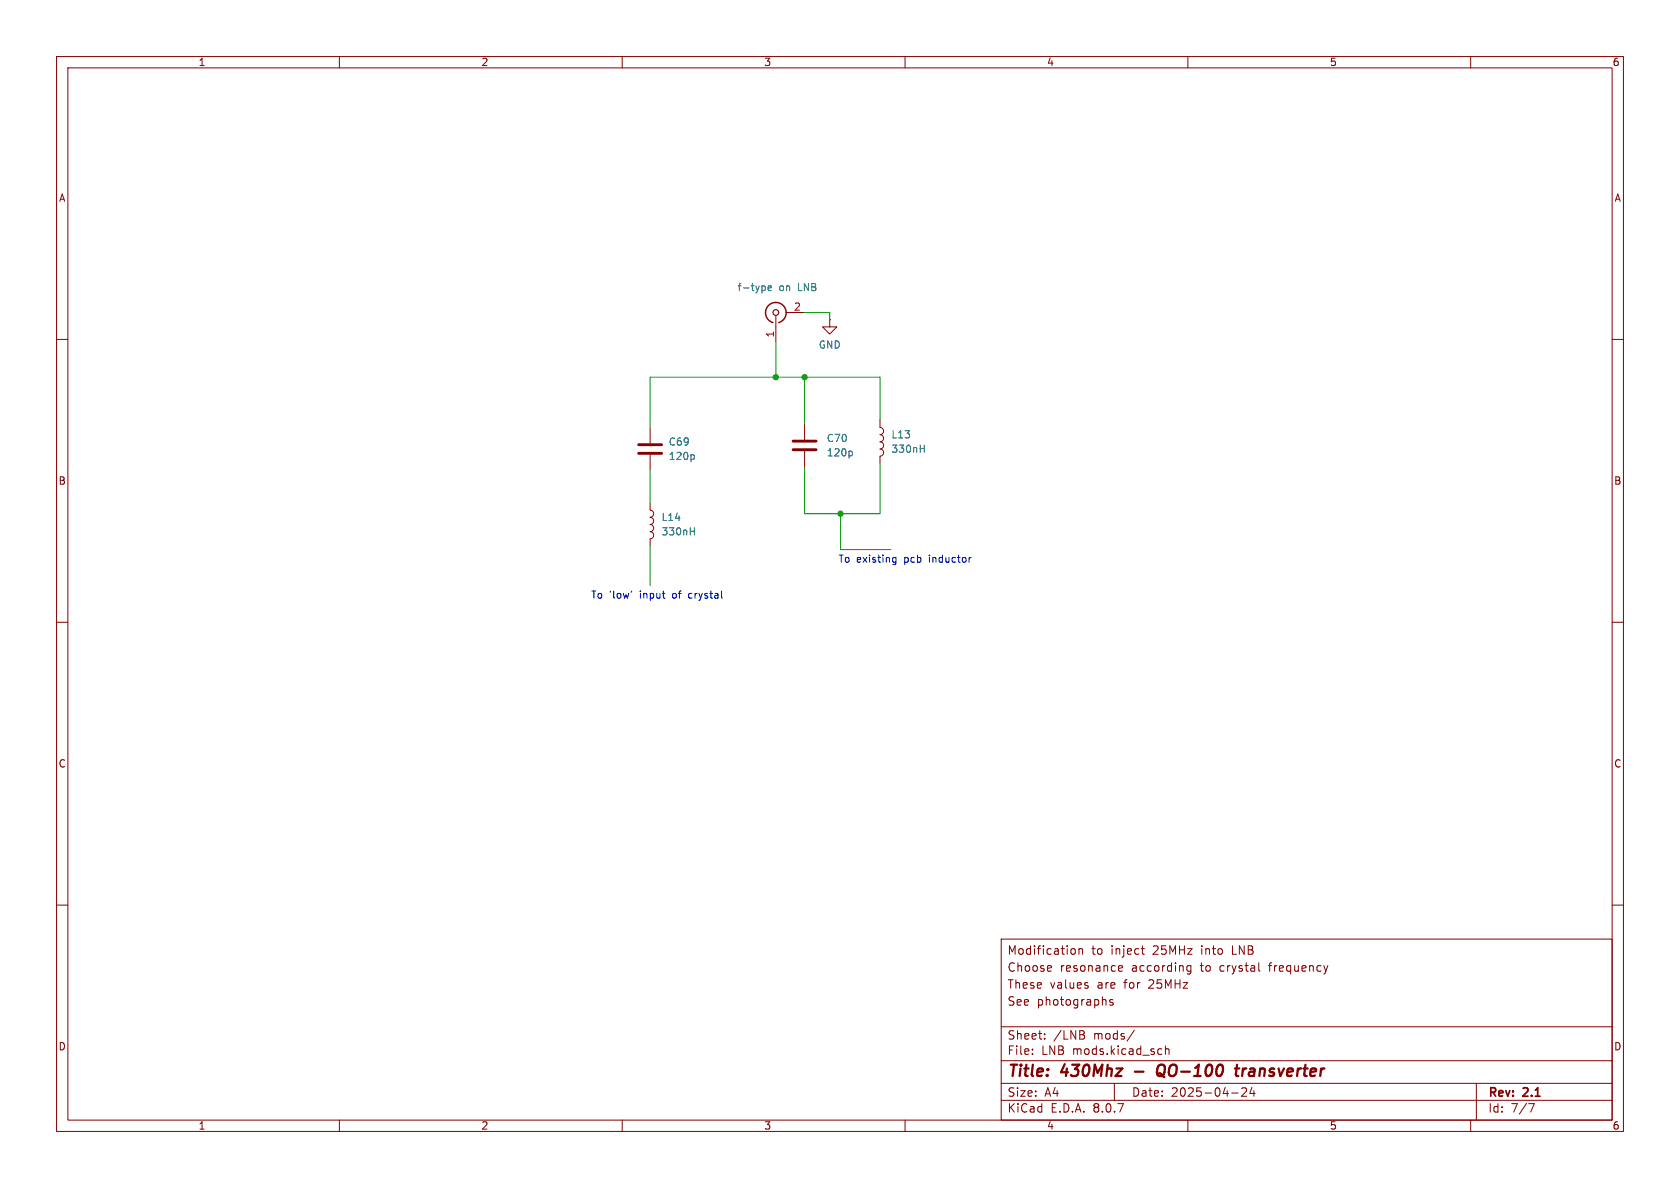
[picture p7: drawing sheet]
<svg xmlns="http://www.w3.org/2000/svg" width="297mm" height="210mm" viewBox="0 0 297 210" stroke-linecap="round" stroke-linejoin="round" font-family="sans-serif">
<g fill="none" stroke="#840000" stroke-width=".18">
<path d="M10 10h277v190h-277zM12 12h273v186h-273zM60 10v2M110 10v2M160 10v2M210 10v2M260 10v2M137.2 55.8v4.5M138.9 55.2h3.3M146.7 56.5v1.3h1.3l-1.3 1.3-1.3-1.3h1.3M146.7 56.5h.1M10 60h2"/>
<path d="M114.9 75.6v2.8M142.2 74.9v2.8M142.2 79.8v2.8M155.6 74.3v1.3a.64 .64 0 0 1 .6 .6 .64 .64 0 0 1-.6 .6 .64 .64 0 0 1 .6 .7 .64 .64 0 0 1-.6 .6 .64 .64 0 0 1 .6 .6 .64 .64 0 0 1-.6 .7 .64 .64 0 0 1 .6 .6 .64 .64 0 0 1-.6 .6v1.3M285 60h2M114.9 94a.63 .63 0 0 1 .7 .6 .63 .63 0 0 1-.7 .7v1.2M114.9 88.9v1.3a.64 .64 0 0 1 .7 .6 .64 .64 0 0 1-.7 .6 .64 .64 0 0 1 .7 .7 .64 .64 0 0 1-.7 .6 .63 .63 0 0 1 .7 .6 .63 .63 0 0 1-.7 .7M114.9 80.4v2.8M10 110h2M285 110h2M10 160h2M177 166h108v32h-108z"/>
<path d="M185.8 170.8l.1 .3-.7 .1M189.6 167.7l.4 .1 .1 .2-.1 .6-.4 .1M190.7 167.8l.3-.1 .3 .1 .1 .9M190.7 167.7v1M192.2 174.2l.2 .2-.2 .3M192.2 173.7l.1 .1M196.7 176.8l-.3-.1-.2 .2v.2l.5 .2v.3h-.5M197.7 171.5l.3 .2 .4-.1M197.7 170.9l.3-.2h.2l.3 .2v.2l-.8 .1M201.7 167.7h.6M202 168.5l.3 .2M210.5 170.8l-.4-.1-.3 .3v.4l.2 .2h.5"/>
<path d="M210.5 170.7v1.2l-.3 .3-.3-.1M222.5 171.5l.2 .2M234.7 170.7l-.3 1M285 160h2M60 198v2M110 198v2M160 198v2M177 194.5h108M177 191.5h108M177 187.5h108M177 181.5h108M182.5 186.3v.1"/>
<path d="M182.5 185.5v.1M184.7 183.6v.1M184.7 182.8v.1M191.4 182.2l.3 .3-.1 .3-.2 .1a.4 .4 0 0 1 .4 .4 .4 .4 0 0 1-.3 .4M197 191.5v3M200.5 182.1l-1.3 2M205.2 185.4l.2 .1M205.4 186.3l-.2 .1M206 184.9v1.5M206 185.5l.2-.1 .4 .1 .1 .9M210 198v2M217.7 193.2h1.2"/>
<path d="M219.5 192.4l.6-.1 .2 .1 .1 .3-.9 1.1h.9M221.3 192.2l-.3 1.1h.9M221.7 192.8v1M260 198v2M261 191.5v6.5M270.2 195.1h1l-.6 1.5"/>
</g>
<path d="M200.6 189.4h1.6M204.9 189.7l.4 .1 .4 .5M205.6 188.2a.77 .77 0 0 0-1 .7l-.1 .6 .1 .4 .1 .2a.71 .71 0 0 0 1-.2M218.3 188.9h.8M218.7 188.2l-.2 1.7 .1 .2 .3 .1M219.8 188.9l-.2 1.3M220.3 188.9l-.4 .1-.2 .3" fill="none" stroke="#840000" stroke-width=".4"/>
<path d="M112.9 78.6h4.1M140.2 79.5h4.1M140.2 78h4.1M112.9 80.1h4.1" fill="none" stroke="#840000" stroke-width=".51"/>
<path d="M135.2 50.7v.6M135.8 51l.6-.2-.1-.2-.3-.1-.2 .2 .1 .6h.4M150.5 79.7l.2 .3v.3l-.2 .3M162.7 79.3h.7M163.4 78.7v1.3M122 93.9h.8M122.5 80.4l.3 .2v.4l-.3 .2M122.8 93.3v1.3" fill="none" stroke="#006464" stroke-width=".18"/>
<path d="M137.7 57a1.81 1.81 0 0 0 .9-2.8 1.81 1.81 0 0 0-2.9 0 1.81 1.81 0 0 0 1 2.8" fill="none" stroke="#840000" stroke-width=".25"/>
<circle cx="137.2" cy="55.2" r=".51" fill="none" stroke="#840000" stroke-width=".2"/>
<path d="M157.9 99.3h.5M157.9 98.6h.5M158.4 98.5v1.1l-.3 .2h-.3M171.7 98.5l-.3 .2M111.7 104.5l-.1 .2" fill="none" stroke="#0000c2" stroke-width=".18"/>
<path d="M142.2 55.2h4.5v1.3M137.2 60.3v6.4M142.2 66.7v8.2M155.6 74.3v-7.6h-40.7v8.9M114.9 83.2v5.7M114.9 96.5v7M148.6 90.8v6.4h8.9M155.6 81.9v8.9h-13.4v-8.2" fill="none" stroke="#009600" stroke-width=".18"/>
<g fill="#009600" stroke="#009600" stroke-width=".18">
<circle cx="142.2" cy="66.7" r=".46"/>
<circle cx="148.6" cy="90.8" r=".46"/>
<circle cx="137.2" cy="66.7" r=".46"/>
</g>
<g font-size="2.8" fill="#840000">
<text x="178" y="190.9">Title:</text>
<text x="187.7" y="190.9">430Mhz</text>
<text x="206.2" y="190.9">QO-100</text>
<text x="220.9" y="190.9">transverter</text>
</g>
<g font-size="2.1" fill="#840000">
<text x="178" y="172">Choose</text>
<text x="178" y="169">Modification</text>
<text x="187.4" y="172">resonance</text>
<text x="192.9" y="169">to</text>
<text x="196.5" y="169">inject</text>
<text x="200.1" y="172">according</text>
<text x="204" y="169">25MHz</text>
<text x="212.4" y="172">to</text>
<text x="212.6" y="169">into</text>
<text x="215.9" y="172">crystal</text>
<text x="218.2" y="169">LNB</text>
<text x="224.8" y="172">frequency</text>
<text x="178" y="178">See</text>
<text x="178" y="175">These</text>
<text x="183.3" y="178">photographs</text>
<text x="185.6" y="175">values</text>
<text x="194" y="175">are</text>
<text x="198.9" y="175">for</text>
<text x="203.3" y="175">25MHz</text>
<text x="178" y="184">Sheet:</text>
<text x="186.2" y="184">/LNB</text>
<text x="193.4" y="184">mods/</text>
<text x="178" y="186.7">File:</text>
<text x="184.1" y="186.7">LNB</text>
<text x="189.7" y="186.7">mods.kicad_sch</text>
<text x="178" y="196.9">KiCad</text>
<text x="178" y="194.1">Size:</text>
<text x="184.7" y="194.1">A4</text>
<text x="185.7" y="196.9">E.D.A.</text>
<text x="193.3" y="196.9">8.0.7</text>
<text x="200" y="194.1">Date:</text>
<text x="207" y="194.1">2025-04-24</text>
<text x="263" y="194.3">Rev:</text>
<text x="263" y="196.9">Id:</text>
<text x="267.1" y="196.9">7/7</text>
<text x="269.4" y="194.3">2.1</text>
</g>
<g font-size="1.8" fill="#840000">
<text x="35" y="11.9">1</text>
<text x="85" y="11.9">2</text>
<text x="135" y="11.9">3</text>
<text x="185" y="11.9">4</text>
<text x="235" y="11.9">5</text>
<text x="285" y="11.9">6</text>
<text x="10.3" y="35.9">A</text>
<text x="285.3" y="35.9">A</text>
<text x="10.3" y="85.9">B</text>
<text x="285.3" y="85.9">B</text>
<text x="10.3" y="135.9">C</text>
<text x="285.3" y="135.9">C</text>
<text x="10.3" y="185.9">D</text>
<text x="285.3" y="185.9">D</text>
<text x="35" y="199.9">1</text>
<text x="85" y="199.9">2</text>
<text x="135" y="199.9">3</text>
<text x="185" y="199.9">4</text>
<text x="235" y="199.9">5</text>
<text x="285" y="199.9">6</text>
</g>
<g font-size="1.8" fill="#006464">
<text x="130.3" y="51.7">f-type</text>
<text x="137.7" y="51.7">on</text>
<text x="141.2" y="51.7">LNB</text>
<text x="144.6" y="61.8">GND</text>
<text x="157.5" y="77.7">L13</text>
<text x="118.1" y="81.5">120p</text>
<text x="118.1" y="79">C69</text>
<text x="146.1" y="80.9">120p</text>
<text x="146.1" y="78.3">C70</text>
<text x="157.5" y="80.2">330nH</text>
<text x="116.8" y="92.3">L14</text>
<text x="116.8" y="94.8">330nH</text>
</g>
<g font-size="1.8" fill="#a90000">
<text x="136.9" y="59.8" transform="rotate(-90 136.9 59.8)">1</text>
<text x="140.3" y="55">2</text>
</g>
<g font-size="1.8" fill="#0000c2">
<text x="148.1" y="99.7">To existing</text>
<text x="160" y="99.7">pcb</text>
<text x="164.5" y="99.7">inductor</text>
<text x="104.4" y="106">To 'low'</text>
<text x="113.2" y="106">input</text>
<text x="119.2" y="106">of</text>
<text x="122.2" y="106">crystal</text>
</g>
</svg>
